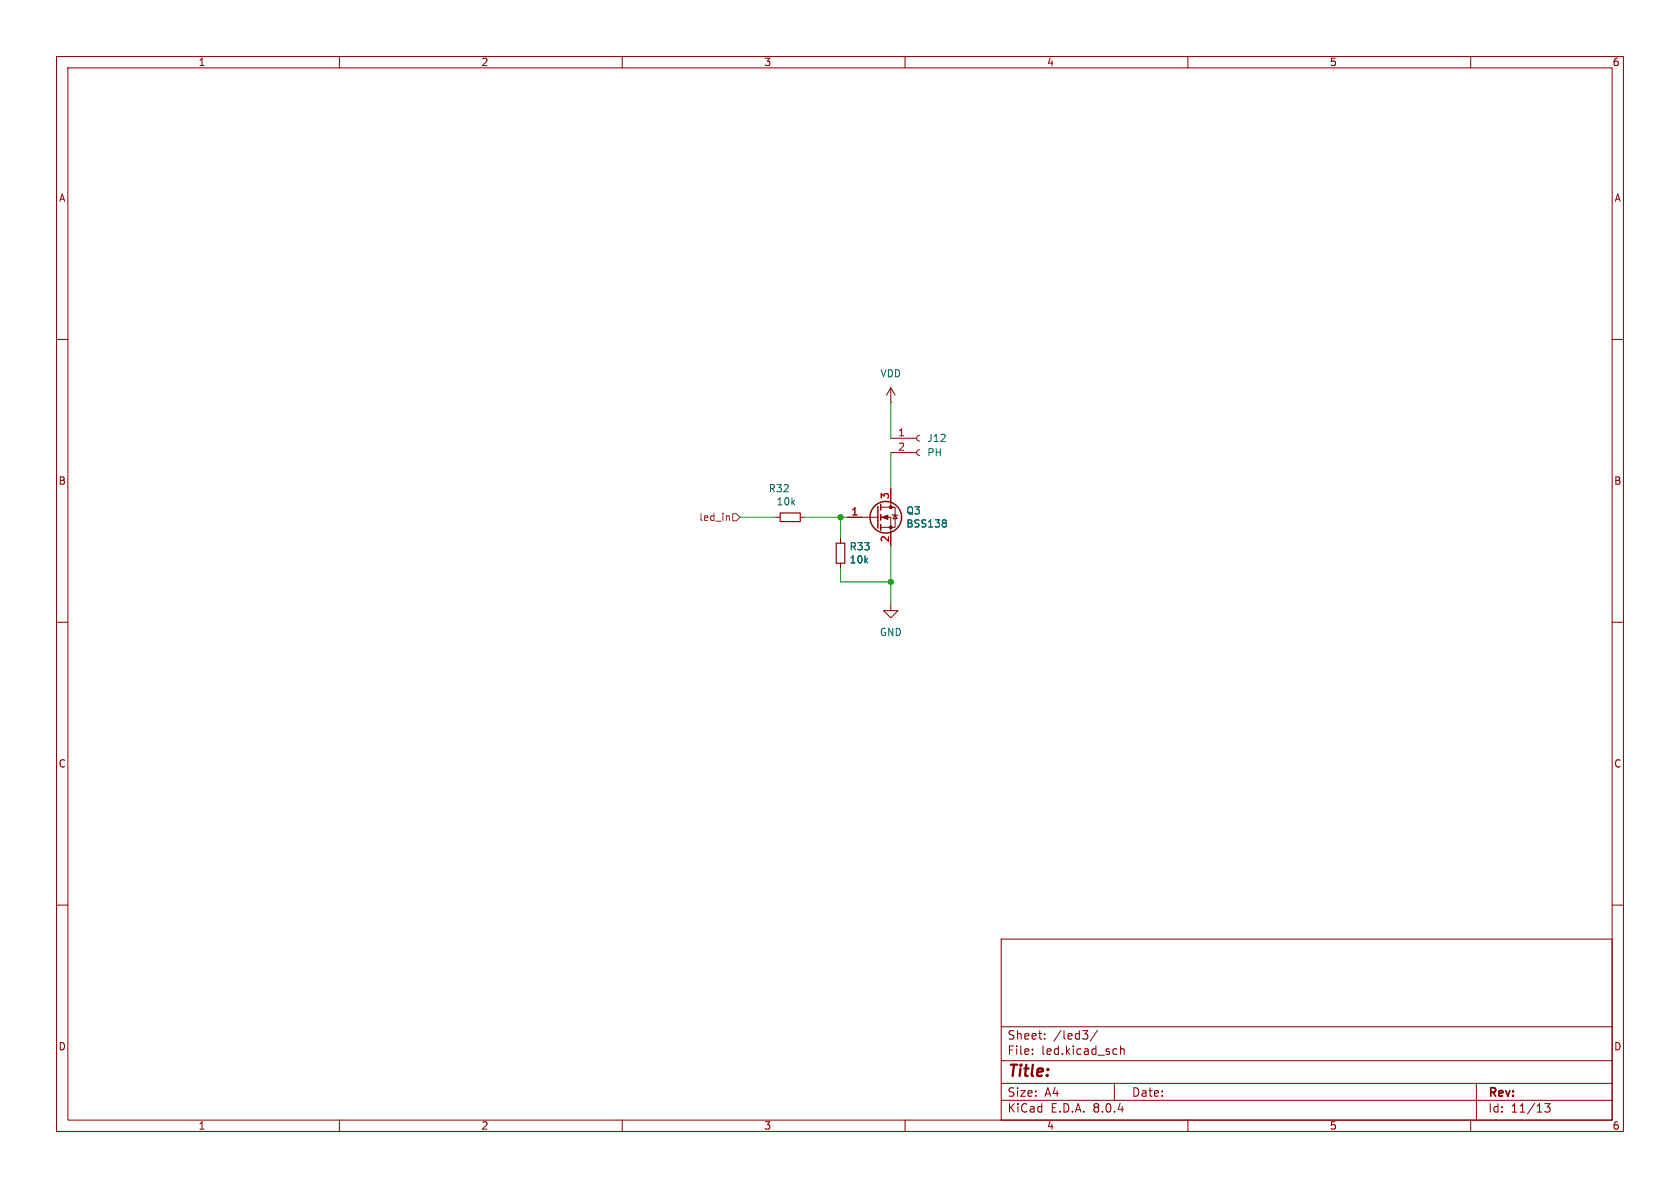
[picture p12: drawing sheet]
<svg xmlns="http://www.w3.org/2000/svg" width="297mm" height="210mm" viewBox="0 0 297 210" stroke-linecap="round" stroke-linejoin="round" font-family="sans-serif">
<g fill="none" stroke="#840000" stroke-width=".18">
<path d="M10 10h277v190h-277zM12 12h273v186h-273zM60 10v2M110 10v2M160 10v2M210 10v2M260 10v2M10 60h2M285 60h2M157.5 71.1h.1M157.5 77.5h4.6M157.5 68.6v2.5"/>
<path d="M157.5 68.6l-.8 1.3M157.5 68.6l.7 1.3M162.6 79.5l-.4 .2-.1 .3 .1 .4 .4 .1M162.6 77l-.4 .1-.1 .4 .1 .3 .4 .2M137.2 91.4h.7M141.5 91.4h.7M148.6 95.3v.7M148.6 99.6v.7M149.9 91.4h5.3M155.7 91.4h1.8v5.1M155.7 89.7h2.5v3.5h-2.5M157.5 80h4.6"/>
<path d="M157.5 86.4v3.3M157.7 90.9l.2 .2h.7l.1 .1M158.2 91.1l.4 .6h-.7zM10 110h2M157.5 106.7v1.3h1.2l-1.2 1.2-1.3-1.2h1.3M285 110h2M10 160h2M285 160h2M177 166h108v32h-108zM60 198v2M110 198v2M160 198v2"/>
<path d="M177 194.5h108M177 191.5h108M177 187.5h108M177 181.5h108M182.5 186.3v.1M182.5 185.5v.1M184.7 183.6v.1M184.7 182.8v.1M191.4 182.2h.9l-.5 .6M192 182.8l.3 .3v.3l-.3 .3M194 182.1l-1.3 2M197 191.5v3"/>
<path d="M197.3 185.4l.2 .1M197.5 186.3l-.2 .1M198.1 184.9v1.5M198.1 185.5l.2-.1 .4 .1v.9M210 198v2M260 198v2M261 191.5v6.5M273.1 195.1h.9l-.5 .6 .5 .1v.7l-.3 .1h-.4l-.2-.1"/>
</g>
<g fill="none" stroke="#840000" stroke-width=".25">
<path d="M155.2 89.5v3.8M155.7 89.2v1M155.7 90.9v1M155.7 92.7v1"/>
<circle cx="156.6" cy="91.4" r="2.79"/>
</g>
<g fill="#840000" stroke="#840000" stroke-width=".18">
<path d="M156 91.4l1-.3v.7z"/>
<circle cx="157.5" cy="93.2" r=".25"/>
<circle cx="157.5" cy="89.7" r=".25"/>
</g>
<path d="M167.1 91.9l.2 .2-.2 .3 .2 .3v.2l-.2 .3" fill="none" stroke="#006464" stroke-width=".18"/>
<path d="M137.9 90.7h3.6v1.5h-3.6zM147.8 96h1.6v3.6h-1.6z" fill="none" stroke="#840000" stroke-width=".2"/>
<path d="M128.6 91.2l.3 .2v.6M129.5 90.8h.7l.6 .6-.6 .7h-.7z" fill="none" stroke="#725600" stroke-width=".18"/>
<path d="M157.5 71.1v6.4M130.8 91.4h6.4M142.2 91.4h7.7M148.6 91.4v3.9M157.5 80v6.4M157.5 96.5v10.2M148.6 100.3v2.6h8.9" fill="none" stroke="#009600" stroke-width=".18"/>
<g fill="#009600" stroke="#009600" stroke-width=".18">
<circle cx="148.6" cy="91.4" r=".46"/>
<circle cx="157.5" cy="102.9" r=".46"/>
</g>
<text font-size="2.8" fill="#840000" x="178" y="190.9">Title:</text>
<g font-size="2.1" fill="#840000">
<text x="178" y="184">Sheet:</text>
<text x="186.2" y="184">/led3/</text>
<text x="178" y="186.7">File:</text>
<text x="184.1" y="186.7">led.kicad_sch</text>
<text x="178" y="196.9">KiCad</text>
<text x="178" y="194.1">Size:</text>
<text x="184.7" y="194.1">A4</text>
<text x="185.7" y="196.9">E.D.A.</text>
<text x="193.3" y="196.9">8.0.4</text>
<text x="200" y="194.1">Date:</text>
<text x="263" y="194.3">Rev:</text>
<text x="263" y="196.9">Id:</text>
<text x="267.1" y="196.9">11/13</text>
</g>
<g font-size="1.8" fill="#840000">
<text x="35" y="11.9">1</text>
<text x="85" y="11.9">2</text>
<text x="135" y="11.9">3</text>
<text x="185" y="11.9">4</text>
<text x="235" y="11.9">5</text>
<text x="285" y="11.9">6</text>
<text x="10.3" y="35.9">A</text>
<text x="285.3" y="35.9">A</text>
<text x="10.3" y="85.9">B</text>
<text x="285.3" y="85.9">B</text>
<text x="10.3" y="135.9">C</text>
<text x="285.3" y="135.9">C</text>
<text x="10.3" y="185.9">D</text>
<text x="285.3" y="185.9">D</text>
<text x="35" y="199.9">1</text>
<text x="85" y="199.9">2</text>
<text x="135" y="199.9">3</text>
<text x="185" y="199.9">4</text>
<text x="235" y="199.9">5</text>
<text x="285" y="199.9">6</text>
</g>
<g font-size="1.8" fill="#006464">
<text x="155.6" y="66.9">VDD</text>
<text x="163.8" y="80.9">PH</text>
<text x="163.8" y="78.3">J12</text>
<text x="135.8" y="87.2">R32</text>
<text x="137.2" y="89.5">10k</text>
<text x="160.1" y="93.4">BSS138</text>
<text x="160.1" y="91.1">Q3</text>
<text x="150.1" y="99.8">10k</text>
<text x="150.1" y="97.5">R33</text>
<text x="155.4" y="112.6">GND</text>
</g>
<g font-size="1.8" fill="#a90000">
<text x="158.7" y="77.2">1</text>
<text x="158.7" y="79.8">2</text>
<text x="157.2" y="88.3" transform="rotate(-90 157.2 88.3)">3</text>
<text x="150.4" y="91.2">1</text>
<text x="157.2" y="96" transform="rotate(-90 157.2 96)">2</text>
</g>
<text font-size="1.8" fill="#725600" x="123.5" y="92.3">led_in</text>
</svg>
